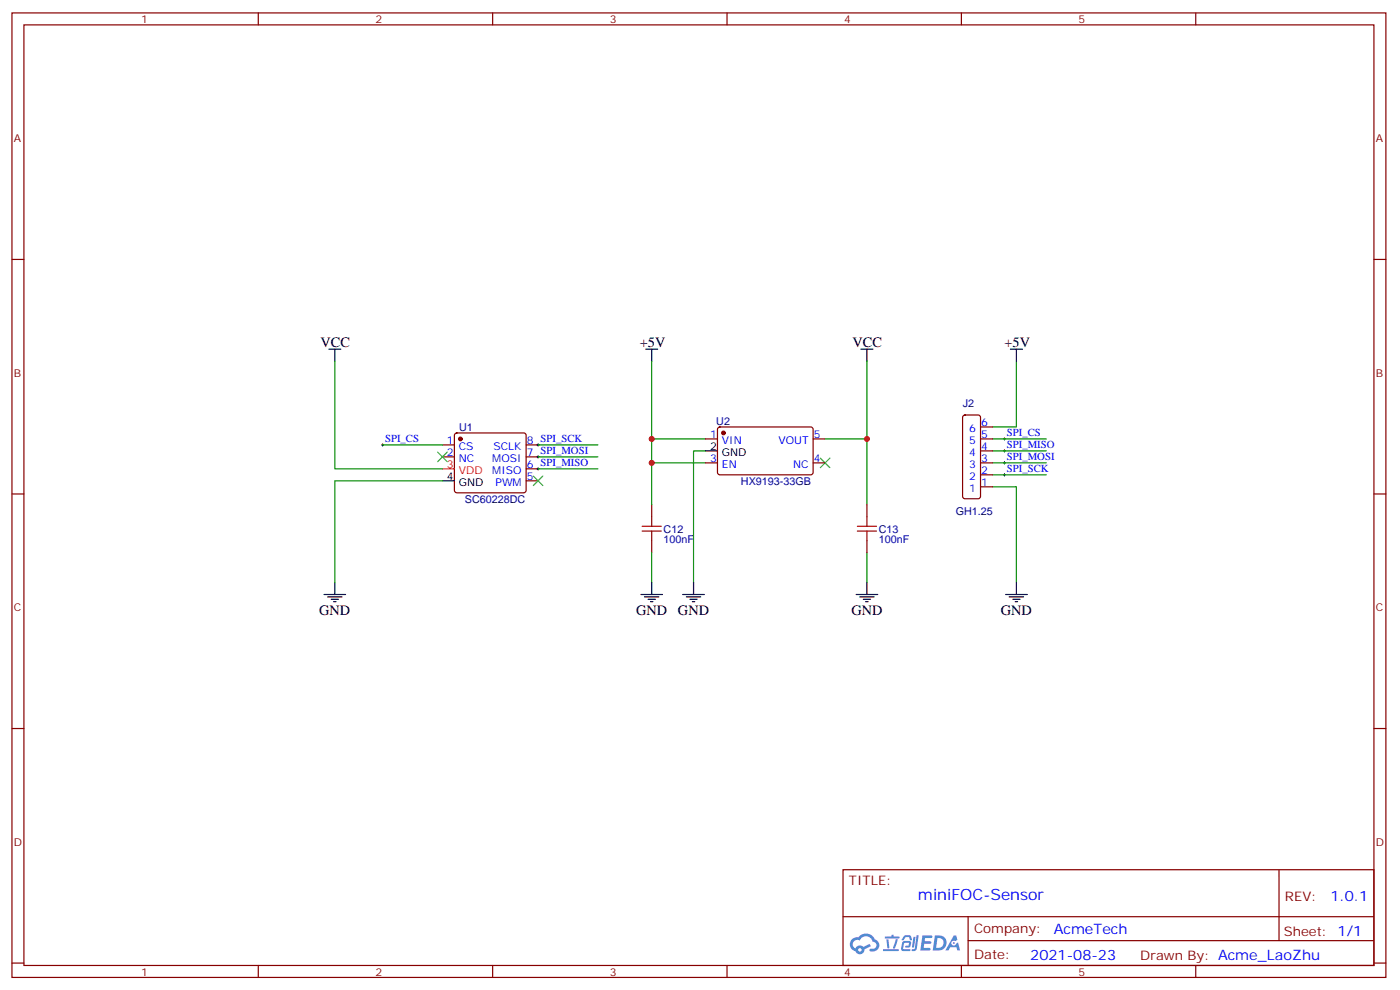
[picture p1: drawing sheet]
<svg xmlns="http://www.w3.org/2000/svg" width="413mm" height="292mm" viewBox="0 0 413 292" stroke-linecap="round" stroke-linejoin="round" font-family="sans-serif">
<g fill="none" stroke="#870000" stroke-width=".35">
<path d="M3.5 3.8h405.4v284.3h-405.4zM7.1 7.3h398.2v277.3h-398.2zM76.2 3.8v3.5M145.3 3.8v3.5M214.5 3.8v3.5M283.6 3.8v3.5M352.8 3.8v3.5M3.5 76.5h3.6M405.3 76.5h3.6M3.5 145.6h3.6M405.3 145.6h3.6M3.5 214.8h3.6"/>
<path d="M405.3 214.8h3.6M248.7 256.4h156.6v28.2h-156.6zM377.3 256.4v20.9M248.7 270.2h156.5M285.6 277.3h119.6M285.6 270.2v14.2M3.5 283.9h3.6M76.2 284.6v3.5M145.3 284.6v3.5M214.5 284.6v3.5M283.6 284.6v3.5M352.8 284.6v3.5"/>
<path d="M405.3 283.9h3.6"/>
</g>
<g fill="#5487ff">
<path d="M272.1 275.7h2.6l.3 .2-.1 .6h-2l-.1 1h1.6l.4 .4-.4 .4h-1.7l-.2 1.1 1.8 .1 .3 .3-.2 .4h-2.9z"/>
<path d="M281.4 275.8h.7l.4 1.3-.7 .3a.74 .74 0 0 0-1.1 .3 .74 .74 0 0 0 .5 1.1 .74 .74 0 0 0 .9-.7l.5-.3 .7 2.4h-.9l-.2-1h-1.9l-.5 1h-.9z"/>
<path d="M269.5 276.2h.6l-.4 2.9a.31 .31 0 0 1-.3 .3 .31 .31 0 0 1-.3-.3z"/>
<path d="M270.4 275.7h.6l-.5 4a.89 .89 0 0 1-.7 .7 .89 .89 0 0 1-.9-.3l1-.5z"/>
<path d="M266.8 275.9l.6-.2 1.2 .1 .5 1.3-.6 .1-.4-.9-1 .1a.95 .95 0 0 1-1 .8l-.1-.2z"/>
<path d="M266.4 277.6l1.8-.2a1.04 1.04 0 0 1 .6 1.1 1.04 1.04 0 0 1-.8 .9h-.7a.29 .29 0 0 1-.3-.4 .29 .29 0 0 1 .3-.2h.7l.2-.8h-1.4l-.4 1.8h1.9a.29 .29 0 0 1 .3 .3 .29 .29 0 0 1-.3 .3h-2l-.4-.3 .2-2.1z"/>
<path d="M260.5 279.8h4.4a.3 .3 0 0 1 .3 .3 .3 .3 0 0 1-.3 .3h-4.3z"/>
<path d="M264.3 276.9h.6l-.5 1.6a1.02 1.02 0 0 1-.7 1.2l-.2-.3z"/>
<path d="M261.5 276.9h.6l.3 2.4-.3 .3-.3-.2z"/>
<path d="M261.1 276.1h1.9l.2-.5h.5l-.1 .5h1.5a.29 .29 0 0 1 .3 .3 .29 .29 0 0 1-.3 .3h-3.9z"/>
<path d="M275.8 275.7l-.6 4.5h1.4a2.27 2.27 0 0 0 2.7-2.3 2.27 2.27 0 0 0-2.7-2.2zM276.6 276.5a1.5 1.5 0 0 1 1.8 1.6 1.5 1.5 0 0 1-1.9 1.3h-.3z"/>
<path d="M251.4 276.9a2.09 2.09 0 0 0 1 3.5 1.37 1.37 0 0 0 1.5 .9 1.37 1.37 0 0 0 1.1-1.4l2-1-.5-.7-1.8 1a1.4 1.4 0 0 0-2.3 .4 1.32 1.32 0 0 1-.6-1.9 1.32 1.32 0 0 1 1.9-.4 2.02 2.02 0 0 1 2-1.3 2.02 2.02 0 0 1 1.8 1.6 1.09 1.09 0 0 1 1.1 1.4 1.09 1.09 0 0 1-1.6 .7 .41 .41 0 0 0-.5 .3 .41 .41 0 0 0 .4 .5 1.89 1.89 0 0 0 2.4-1.2 1.89 1.89 0 0 0-1.2-2.4 2.98 2.98 0 0 0-5-.6l-1 .1zM253.2 280a.52 .52 0 0 1 1 0 .52 .52 0 0 1-1 0z"/>
<circle cx="281.4" cy="278" r=".28"/>
</g>
<g fill="none" stroke="#870000" stroke-width=".35">
<path d="M130.5 131.2h3.6M130.5 134.7h3.6M134.3 127.8l.5-.2h19.7l.5 .2 .2 .5v16.3l-.2 .5-.5 .2h-19.7l-.5-.3-.2-.4v-16.3zM155.2 131.2h3.5M155.2 134.7h3.5M155.2 138.2h3.5M208.1 129.4h3.6M208.1 136.5h3.6M211.9 126.1l.5-.2h27.1l.4 .7-.1 13-.6 .4-27.1-.1-.4-.6v-12.7zM239.9 129.4h3.5M239.9 136.5h3.5M284.2 122.5l.5-.2h3.9l.5 .2 .2 .5v23.3l-.3 .5-.4 .2h-3.9l-.5-.2-.2-.5v-23.3z"/>
<path d="M289.3 129.4h3.5M289.3 136.5h3.5M289.3 140h3.5M289.3 132.9h3.5M289.3 125.9h3.5M155.2 141.7h3.5M192.3 148.8v3.5M192.3 159.4v3.5M255.8 148.8v3.5M255.8 159.4v3.5M289.3 143.5h3.5"/>
</g>
<g fill="#870000" stroke="#870000" stroke-width=".35">
<circle cx="135.8" cy="129.4" r=".53"/>
<circle cx="213.4" cy="127.6" r=".53"/>
</g>
<path d="M130.5 138.2h3.6" fill="none" stroke="#f00" stroke-width=".35"/>
<g fill="none" stroke="#000" stroke-width=".35">
<path d="M97 102.9h3.5M98.8 102.9v3.6M190.5 102.9h3.5M192.3 102.9v3.6M254 102.9h3.5M255.8 102.9v3.6M298.1 102.9h3.5M299.9 102.9v3.6M208.1 132.9h3.6M130.5 141.7h3.6M95.6 175.3h6.4M96.7 176h4.2"/>
<path d="M97.7 176.7h2.1M98.4 177.4h.7M98.8 171.7v3.6M189.1 175.3h6.3M190.1 176h4.3M191.2 176.7h2.1M191.9 177.4h.7M192.3 171.7v3.6M201.4 175.3h6.4M202.5 176h4.2M203.6 176.7h2.1M204.3 177.4h.7"/>
<path d="M204.6 171.7v3.6M252.6 175.3h6.3M253.6 176h4.3M254.7 176.7h2.1M255.4 177.4h.7M255.8 171.7v3.6M296.7 175.3h6.3M297.7 176h4.3M298.8 176.7h2.1M299.5 177.4h.7M299.9 171.7v3.6"/>
</g>
<path d="M129.1 133.3l2.8 2.8M131.9 133.3l-2.8 2.8M242 135l2.8 2.9M244.8 135l-2.8 2.9M157.3 140.3l2.9 2.9M160.2 140.3l-2.9 2.9" fill="none" stroke="#3c3" stroke-width=".35"/>
<g fill="none" stroke="#008700" stroke-width=".35">
<path d="M98.8 106.5v31.7h31.7M192.3 106.5v30h15.8M255.8 106.5v22.9h-12.4M299.9 106.5v19.4h-7.1M112.9 131.2h17.6M158.7 131.2h17.7M158.7 134.7h17.7M158.7 138.2h17.7M192.3 136.5v12.3M192.3 129.4h15.8M208.1 132.9h-3.5v38.8M255.8 129.4v19.4"/>
<path d="M292.8 129.4h15.9M292.8 140h15.9M292.8 136.5h15.9M292.8 132.9h15.9M130.5 141.7h-31.7v30M292.8 143.5h7.1v28.2M192.3 162.9v8.8M255.8 162.9v8.8"/>
</g>
<path d="M189.4 155.2h5.7M189.4 156.6h5.7M192.3 152.3v2.9M192.3 156.6v2.8M252.9 155.2h5.7M252.9 156.6h5.7M255.8 152.3v2.9M255.8 156.6v2.8" fill="none" stroke="#a10000" stroke-width=".35"/>
<g fill="none" stroke="#000" stroke-width=".3">
<path d="M112.5 131.2h.7M112.9 130.8v.7M158.4 131.2h.7M158.4 134.7h.7M158.4 138.2h.7M158.7 130.8v.7M158.7 134.3v.7M158.7 137.9v.7M296 136.5h.7M296 132.9h.7M296 140h.7M296 129.4h.7"/>
<path d="M296.3 129v.8M296.3 132.6v.7M296.3 136.1v.7M296.3 139.6v.7"/>
</g>
<g fill="#c00">
<circle cx="255.8" cy="129.4" r=".88"/>
<circle cx="192.3" cy="136.5" r=".88"/>
<circle cx="192.3" cy="129.4" r=".88"/>
</g>
<text font-size="4.6" fill="#00f" x="270.8" y="265.4">miniFOC-Sensor</text>
<g font-size="4.2">
<text x="94.5" y="102.2">VCC</text>
<text x="188.7" y="102.2">+5V</text>
<text x="251.5" y="102.2">VCC</text>
<text x="296.3" y="102.2">+5V</text>
<text x="94.2" y="181.3">GND</text>
<text x="187.7" y="181.3">GND</text>
<text x="200" y="181.3">GND</text>
<text x="251.2" y="181.3">GND</text>
<text x="295.3" y="181.3">GND</text>
</g>
<g font-size="4.2" fill="#00f">
<text x="392.5" y="265.7">1.0.1</text>
<text x="310.9" y="275.2">AcmeTech</text>
<text x="304" y="283">2021-08-23</text>
</g>
<g font-size="3.9" fill="#800">
<text x="250.5" y="261">TITLE:</text>
<text x="379.1" y="265.7">REV:</text>
<text x="287.4" y="275.2">Company:</text>
<text x="378.7" y="275.8">Sheet: 1/1</text>
<text x="287.4" y="282.9">Date:</text>
<text x="336.4" y="282.9">Drawn By: Acme_LaoZhu</text>
</g>
<g font-size="3.2" fill="#800">
<text x="41.6" y="6.8">1</text>
<text x="110.8" y="6.8">2</text>
<text x="179.9" y="6.8">3</text>
<text x="249.1" y="6.8">4</text>
<text x="318.2" y="6.8">5</text>
<text x="4.1" y="41.9">A</text>
<text x="405.9" y="41.9">A</text>
<text x="4.1" y="111.1">B</text>
<text x="405.9" y="111.1">B</text>
<text x="4.1" y="180.2">C</text>
<text x="405.9" y="180.2">C</text>
<text x="4.1" y="249.3">D</text>
<text x="405.9" y="249.3">D</text>
<text x="41.6" y="287.6">1</text>
<text x="110.8" y="287.6">2</text>
<text x="179.9" y="287.6">3</text>
<text x="249.1" y="287.6">4</text>
<text x="318.2" y="287.6">5</text>
</g>
<g font-size="3.2" fill="#000080">
<text x="284" y="120">J2</text>
<text x="211.3" y="125.3">U2</text>
<text x="135.5" y="127">U1</text>
<text x="218.6" y="142.9">HX9193-33GB</text>
<text x="137.2" y="148.2">SC60228DC</text>
<text x="282" y="151.7">GH1.25</text>
<text x="195.8" y="160.2">100nF</text>
<text x="195.8" y="157">C12</text>
<text x="259.3" y="160.2">100nF</text>
<text x="259.3" y="157">C13</text>
</g>
<g font-size="3.2" fill="#00f">
<text x="289.5" y="125.5">6</text>
<text x="113.6" y="130.3">SPI_CS</text>
<text x="131.9" y="130.8">1</text>
<text x="155.4" y="130.8">8 SPI_SCK</text>
<text x="209.5" y="129">1</text>
<text x="213" y="130.8">VIN</text>
<text x="229.6" y="130.8">VOUT</text>
<text x="240.1" y="129">5</text>
<text x="286" y="130.8">5</text>
<text x="286" y="127.3">6</text>
<text x="289.5" y="129">5</text>
<text x="297" y="128.5">SPI_CS</text>
<text x="131.9" y="134.3">2</text>
<text x="135.4" y="132.6">CS</text>
<text x="135.4" y="136.1">NC</text>
<text x="145.2" y="136.1">MOSI</text>
<text x="145.6" y="132.6">SCLK</text>
<text x="155.4" y="137.9">6 SPI_MISO</text>
<text x="155.4" y="134.3">7 SPI_MOSI</text>
<text x="209.5" y="136.1">3</text>
<text x="213" y="137.9">EN</text>
<text x="234" y="137.9">NC</text>
<text x="240.1" y="136.1">4</text>
<text x="286" y="137.9">3</text>
<text x="286" y="134.3">4</text>
<text x="289.5" y="136.1">3</text>
<text x="289.5" y="132.6">4</text>
<text x="297" y="135.6">SPI_MOSI</text>
<text x="297" y="132">SPI_MISO</text>
<text x="145.2" y="139.6">MISO</text>
<text x="146.2" y="143.2">PWM</text>
<text x="155.4" y="141.4">5</text>
<text x="286" y="141.4">2</text>
<text x="289.5" y="143.2">1</text>
<text x="289.5" y="139.6">2</text>
<text x="297" y="139.1">SPI_SCK</text>
<text x="286" y="144.9">1</text>
</g>
<g font-size="3.2" fill="#f00">
<text x="131.9" y="137.9">3</text>
<text x="135.4" y="139.6">VDD</text>
</g>
<g font-size="3.2">
<text x="209.5" y="132.6">2</text>
<text x="213" y="134.3">GND</text>
<text x="131.9" y="141.4">4</text>
<text x="135.4" y="143.2">GND</text>
</g>
</svg>
